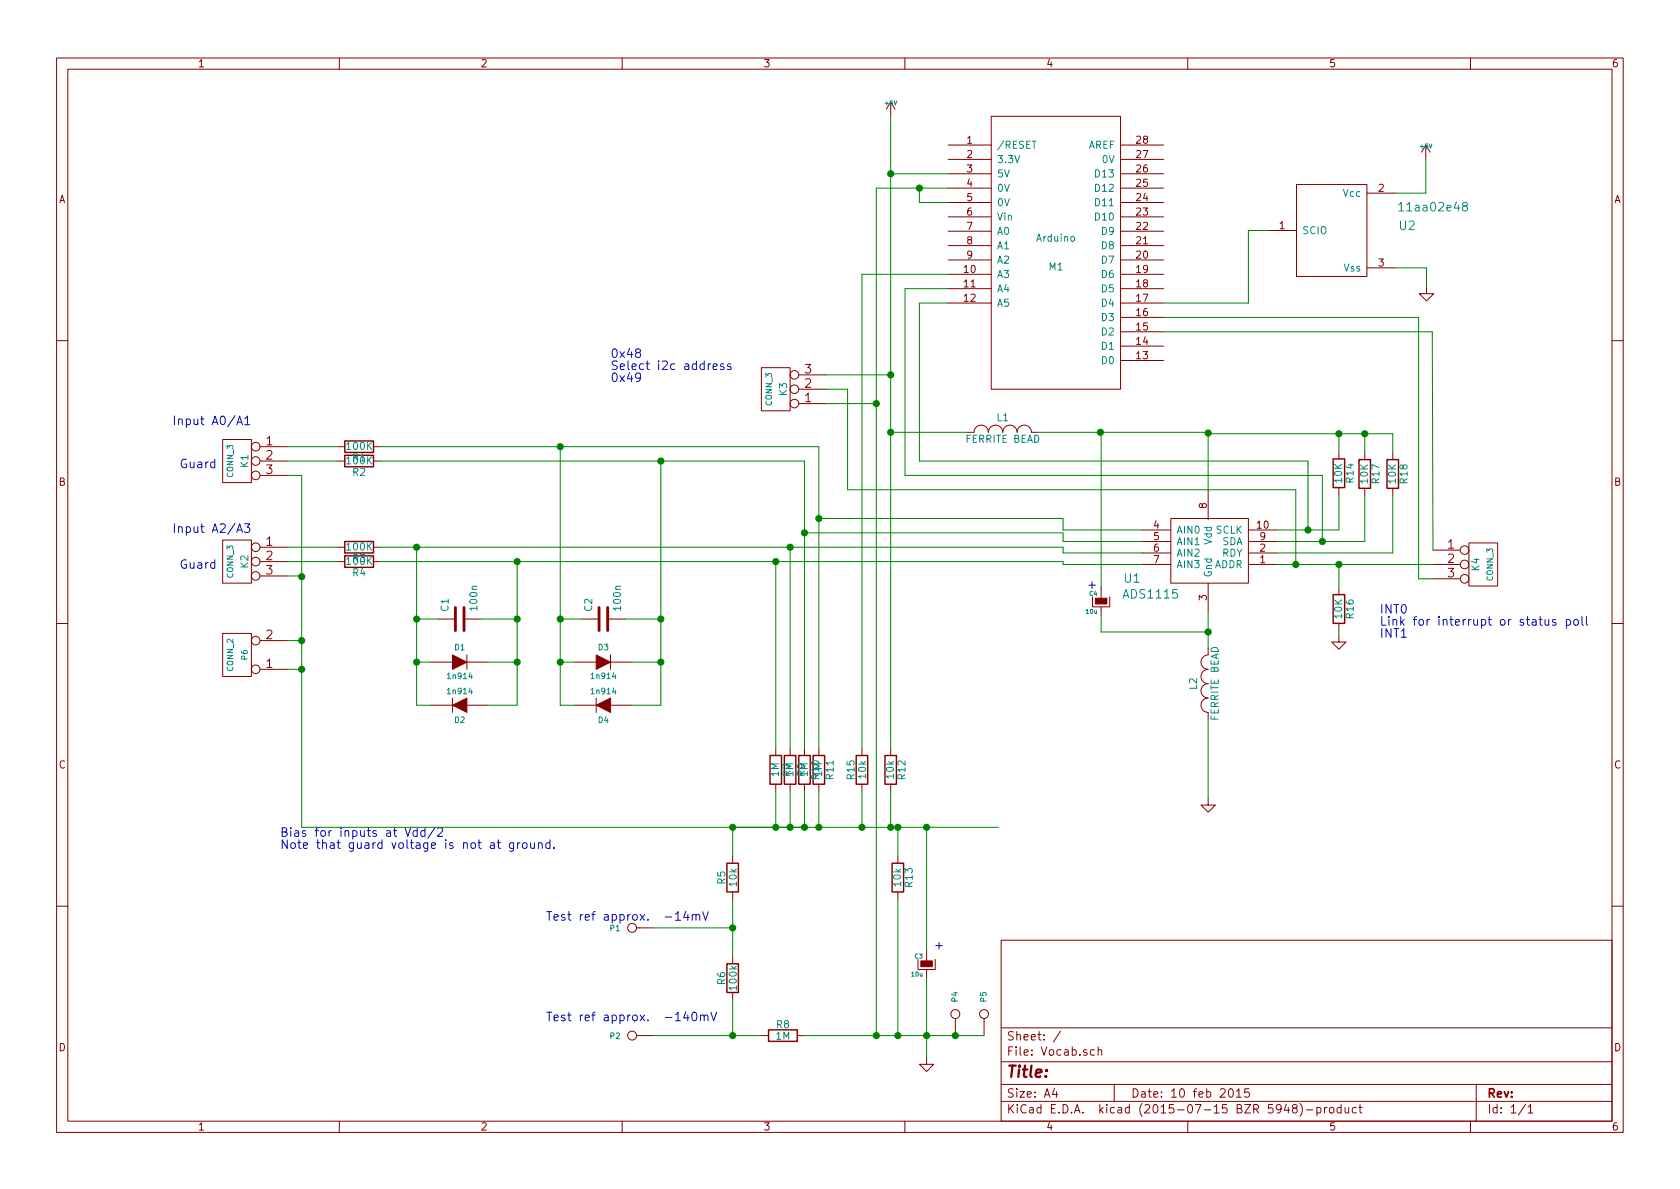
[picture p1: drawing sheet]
EESchema Schematic File Version 2
LIBS:power
LIBS:device
LIBS:transistors
LIBS:conn
LIBS:linear
LIBS:regul
LIBS:74xx
LIBS:cmos4000
LIBS:adc-dac
LIBS:memory
LIBS:xilinx
LIBS:microcontrollers
LIBS:dsp
LIBS:microchip
LIBS:analog_switches
LIBS:motorola
LIBS:texas
LIBS:intel
LIBS:audio
LIBS:interface
LIBS:digital-audio
LIBS:philips
LIBS:display
LIBS:cypress
LIBS:siliconi
LIBS:opto
LIBS:atmel
LIBS:contrib
LIBS:valves
LIBS:Arduino
LIBS:ads1x15
LIBS:11aa02e48
LIBS:Vocab-cache
EELAYER 25 0
EELAYER END
$Descr A4 11693 8268
encoding utf-8
Sheet 1 1
Title ""
Date "10 feb 2015"
Rev ""
Comp ""
Comment1 ""
Comment2 ""
Comment3 ""
Comment4 ""
$EndDescr
$Comp
L R R4
U 1 1
P 2500 3900
F 0 "R4" V 2580 3900 50  0000 C CNN
F 1 "100K" V 2500 3900 50  0000 C CNN
F 2 "Resistors_SMD:R_0805" H 2500 3900 60  0001 C CNN
F 3 "" H 2500 3900 60  0000 C CNN
	1    2500 3900
	0    1    1    0   
$EndComp
$Comp
L R R3
U 1 1
P 2500 3800
F 0 "R3" V 2580 3800 50  0000 C CNN
F 1 "100K" V 2500 3800 50  0000 C CNN
F 2 "Resistors_SMD:R_0805" H 2500 3800 60  0001 C CNN
F 3 "" H 2500 3800 60  0000 C CNN
	1    2500 3800
	0    1    1    0   
$EndComp
$Comp
L R R2
U 1 1
P 2500 3200
F 0 "R2" V 2580 3200 50  0000 C CNN
F 1 "100K" V 2500 3200 50  0000 C CNN
F 2 "Resistors_SMD:R_0805" H 2500 3200 60  0001 C CNN
F 3 "" H 2500 3200 60  0000 C CNN
	1    2500 3200
	0    1    1    0   
$EndComp
$Comp
L R R1
U 1 1
P 2500 3100
F 0 "R1" V 2580 3100 50  0000 C CNN
F 1 "100K" V 2500 3100 50  0000 C CNN
F 2 "Resistors_SMD:R_0805" H 2500 3100 60  0001 C CNN
F 3 "" H 2500 3100 60  0000 C CNN
	1    2500 3100
	0    1    1    0   
$EndComp
$Comp
L R R12
U 1 1
P 6200 5350
F 0 "R12" V 6280 5350 50  0000 C CNN
F 1 "10k" V 6200 5350 50  0000 C CNN
F 2 "Resistors_SMD:R_0805" H 6200 5350 60  0001 C CNN
F 3 "" H 6200 5350 60  0000 C CNN
	1    6200 5350
	1    0    0    -1  
$EndComp
$Comp
L R R13
U 1 1
P 6250 6100
F 0 "R13" V 6330 6100 50  0000 C CNN
F 1 "10k" V 6250 6100 50  0000 C CNN
F 2 "Resistors_SMD:R_0805" H 6250 6100 60  0001 C CNN
F 3 "" H 6250 6100 60  0000 C CNN
	1    6250 6100
	1    0    0    -1  
$EndComp
$Comp
L CONN_3 K1
U 1 1
P 1650 3200
F 0 "K1" V 1600 3200 50  0000 C CNN
F 1 "CONN_3" V 1700 3200 40  0000 C CNN
F 2 "Socket_Strips:Socket_Strip_Straight_1x03" H 1650 3200 60  0001 C CNN
F 3 "" H 1650 3200 60  0000 C CNN
	1    1650 3200
	-1   0    0    -1  
$EndComp
$Comp
L CONN_3 K2
U 1 1
P 1650 3900
F 0 "K2" V 1600 3900 50  0000 C CNN
F 1 "CONN_3" V 1700 3900 40  0000 C CNN
F 2 "Socket_Strips:Socket_Strip_Straight_1x03" H 1650 3900 60  0001 C CNN
F 3 "" H 1650 3900 60  0000 C CNN
	1    1650 3900
	-1   0    0    -1  
$EndComp
$Comp
L R R11
U 1 1
P 5700 5350
F 0 "R11" V 5780 5350 50  0000 C CNN
F 1 "1M" V 5700 5350 50  0000 C CNN
F 2 "Resistors_SMD:R_0805" H 5700 5350 60  0001 C CNN
F 3 "" H 5700 5350 60  0000 C CNN
	1    5700 5350
	1    0    0    -1  
$EndComp
$Comp
L R R10
U 1 1
P 5600 5350
F 0 "R10" V 5680 5350 50  0000 C CNN
F 1 "1M" V 5600 5350 50  0000 C CNN
F 2 "Resistors_SMD:R_0805" H 5600 5350 60  0001 C CNN
F 3 "" H 5600 5350 60  0000 C CNN
	1    5600 5350
	1    0    0    -1  
$EndComp
$Comp
L R R9
U 1 1
P 5500 5350
F 0 "R9" V 5580 5350 50  0000 C CNN
F 1 "1M" V 5500 5350 50  0000 C CNN
F 2 "Resistors_SMD:R_0805" H 5500 5350 60  0001 C CNN
F 3 "" H 5500 5350 60  0000 C CNN
	1    5500 5350
	1    0    0    -1  
$EndComp
$Comp
L R R7
U 1 1
P 5400 5350
F 0 "R7" V 5480 5350 50  0000 C CNN
F 1 "1M" V 5400 5350 50  0000 C CNN
F 2 "Resistors_SMD:R_0805" H 5400 5350 60  0001 C CNN
F 3 "" H 5400 5350 60  0000 C CNN
	1    5400 5350
	1    0    0    -1  
$EndComp
$Comp
L C C2
U 1 1
P 4200 4300
F 0 "C2" H 4250 4400 50  0000 L CNN
F 1 "100n" H 4250 4200 50  0000 L CNN
F 2 "Capacitors_SMD:C_1210" H 4200 4300 60  0001 C CNN
F 3 "" H 4200 4300 60  0000 C CNN
	1    4200 4300
	0    -1   -1   0   
$EndComp
$Comp
L C C1
U 1 1
P 3200 4300
F 0 "C1" H 3250 4400 50  0000 L CNN
F 1 "100n" H 3250 4200 50  0000 L CNN
F 2 "Capacitors_SMD:C_1210" H 3200 4300 60  0001 C CNN
F 3 "" H 3200 4300 60  0000 C CNN
	1    3200 4300
	0    -1   -1   0   
$EndComp
$Comp
L DIODE D1
U 1 1
P 3200 4600
F 0 "D1" H 3200 4700 40  0000 C CNN
F 1 "1n914" H 3200 4500 40  0000 C CNN
F 2 "Diodes_SMD:SOD-123" H 3200 4600 60  0001 C CNN
F 3 "" H 3200 4600 60  0000 C CNN
	1    3200 4600
	1    0    0    -1  
$EndComp
$Comp
L DIODE D2
U 1 1
P 3200 4900
F 0 "D2" H 3200 5000 40  0000 C CNN
F 1 "1n914" H 3200 4800 40  0000 C CNN
F 2 "Diodes_SMD:SOD-123" H 3200 4900 60  0001 C CNN
F 3 "" H 3200 4900 60  0000 C CNN
	1    3200 4900
	-1   0    0    1   
$EndComp
$Comp
L DIODE D3
U 1 1
P 4200 4600
F 0 "D3" H 4200 4700 40  0000 C CNN
F 1 "1n914" H 4200 4500 40  0000 C CNN
F 2 "Diodes_SMD:SOD-123" H 4200 4600 60  0001 C CNN
F 3 "" H 4200 4600 60  0000 C CNN
	1    4200 4600
	1    0    0    -1  
$EndComp
$Comp
L DIODE D4
U 1 1
P 4200 4900
F 0 "D4" H 4200 5000 40  0000 C CNN
F 1 "1n914" H 4200 4800 40  0000 C CNN
F 2 "Diodes_SMD:SOD-123" H 4200 4900 60  0001 C CNN
F 3 "" H 4200 4900 60  0000 C CNN
	1    4200 4900
	-1   0    0    1   
$EndComp
$Comp
L CPsmall C3
U 1 1
P 6450 6700
F 0 "C3" H 6475 6750 30  0000 L CNN
F 1 "10u" H 6475 6625 30  0000 L CNN
F 2 "Capacitors_SMD:c_elec_5x5.8" H 6450 6700 60  0001 C CNN
F 3 "" H 6450 6700 60  0000 C CNN
	1    6450 6700
	-1   0    0    -1  
$EndComp
$Comp
L R R6
U 1 1
P 5100 6800
F 0 "R6" V 5180 6800 50  0000 C CNN
F 1 "100k" V 5100 6800 50  0000 C CNN
F 2 "Resistors_SMD:R_0805" H 5100 6800 60  0001 C CNN
F 3 "" H 5100 6800 60  0000 C CNN
	1    5100 6800
	-1   0    0    1   
$EndComp
$Comp
L R R8
U 1 1
P 5450 7200
F 0 "R8" V 5530 7200 50  0000 C CNN
F 1 "1M" V 5450 7200 50  0000 C CNN
F 2 "Resistors_SMD:R_0805" H 5450 7200 60  0001 C CNN
F 3 "" H 5450 7200 60  0000 C CNN
	1    5450 7200
	0    -1   -1   0   
$EndComp
Text Notes 6500 6600 0    60   ~ 0
+
Text Notes 3800 7100 0    60   ~ 0
Test ref approx.  -140mV
Text Notes 1250 3250 0    60   ~ 0
Guard
Text Notes 1250 3950 0    60   ~ 0
Guard
Text Notes 1950 5900 0    60   ~ 0
Bias for inputs at Vdd/2\nNote that guard voltage is not at ground.
Text Notes 1200 2950 0    60   ~ 0
Input A0/A1
Text Notes 1200 3700 0    60   ~ 0
Input A2/A3
$Comp
L +5V #PWR01
U 1 1
P 6200 800
F 0 "#PWR01" H 6200 890 20  0001 C CNN
F 1 "+5V" H 6200 890 30  0000 C CNN
F 2 "" H 6200 800 60  0000 C CNN
F 3 "" H 6200 800 60  0000 C CNN
	1    6200 800 
	1    0    0    -1  
$EndComp
$Comp
L GND #PWR02
U 1 1
P 6450 7350
F 0 "#PWR02" H 6450 7350 30  0001 C CNN
F 1 "GND" H 6450 7280 30  0001 C CNN
F 2 "" H 6450 7350 60  0000 C CNN
F 3 "" H 6450 7350 60  0000 C CNN
	1    6450 7350
	1    0    0    -1  
$EndComp
$Comp
L R R5
U 1 1
P 5100 6100
F 0 "R5" V 5180 6100 50  0000 C CNN
F 1 "10k" V 5100 6100 50  0000 C CNN
F 2 "Resistors_SMD:R_0805" H 5100 6100 60  0001 C CNN
F 3 "" H 5100 6100 60  0000 C CNN
	1    5100 6100
	-1   0    0    1   
$EndComp
Text Notes 3800 6400 0    60   ~ 0
Test ref approx.  -14mV
$Comp
L CONN_1 P1
U 1 1
P 4400 6450
F 0 "P1" H 4480 6450 40  0000 L CNN
F 1 "CONN_1" H 4400 6505 30  0001 C CNN
F 2 "Socket_Strips:Socket_Strip_Straight_1x01" H 4400 6450 60  0001 C CNN
F 3 "" H 4400 6450 60  0000 C CNN
	1    4400 6450
	-1   0    0    1   
$EndComp
Text Notes 9605 4430 0    60   ~ 0
INT0\nLink for interrupt or status poll\nINT1\n
$Comp
L CONN_3 K4
U 1 1
P 10325 3920
F 0 "K4" V 10275 3920 50  0000 C CNN
F 1 "CONN_3" V 10375 3920 40  0000 C CNN
F 2 "Socket_Strips:Socket_Strip_Straight_1x03" H 10325 3920 60  0001 C CNN
F 3 "" H 10325 3920 60  0000 C CNN
	1    10325 3920
	1    0    0    -1  
$EndComp
$Comp
L CONN_3 K3
U 1 1
P 5400 2700
F 0 "K3" V 5350 2700 50  0000 C CNN
F 1 "CONN_3" V 5450 2700 40  0000 C CNN
F 2 "Socket_Strips:Socket_Strip_Straight_1x03" H 5400 2700 60  0001 C CNN
F 3 "" H 5400 2700 60  0000 C CNN
	1    5400 2700
	-1   0    0    1   
$EndComp
Text Notes 4250 2650 0    60   ~ 0
0x48\nSelect i2c address\n0x49\n
$Comp
L CPsmall C4
U 1 1
P 7665 4175
F 0 "C4" H 7690 4225 30  0000 L CNN
F 1 "10u" H 7690 4100 30  0000 L CNN
F 2 "Capacitors_SMD:c_elec_5x5.8" H 7665 4175 60  0001 C CNN
F 3 "" H 7665 4175 60  0000 C CNN
	1    7665 4175
	-1   0    0    -1  
$EndComp
Text Notes 7565 4090 0    60   ~ 0
+
$Comp
L CONN_1 P4
U 1 1
P 6650 7050
F 0 "P4" H 6730 7050 40  0000 L CNN
F 1 "CONN_1" H 6650 7105 30  0001 C CNN
F 2 "Socket_Strips:Socket_Strip_Straight_1x01" H 6650 7050 60  0001 C CNN
F 3 "" H 6650 7050 60  0000 C CNN
	1    6650 7050
	0    -1   -1   0   
$EndComp
$Comp
L CONN_1 P5
U 1 1
P 6850 7050
F 0 "P5" H 6930 7050 40  0000 L CNN
F 1 "CONN_1" H 6850 7105 30  0001 C CNN
F 2 "Socket_Strips:Socket_Strip_Straight_1x01" H 6850 7050 60  0001 C CNN
F 3 "" H 6850 7050 60  0000 C CNN
	1    6850 7050
	0    -1   -1   0   
$EndComp
$Comp
L R R15
U 1 1
P 6000 5350
F 0 "R15" V 6080 5350 50  0000 C CNN
F 1 "10k" V 6000 5350 50  0000 C CNN
F 2 "Resistors_SMD:R_0805" H 6000 5350 60  0001 C CNN
F 3 "" H 6000 5350 60  0000 C CNN
	1    6000 5350
	-1   0    0    1   
$EndComp
$Comp
L CONN_2 P6
U 1 1
P 1650 4550
F 0 "P6" V 1600 4550 40  0000 C CNN
F 1 "CONN_2" V 1700 4550 40  0000 C CNN
F 2 "Socket_Strips:Socket_Strip_Straight_2x01" H 1650 4550 60  0001 C CNN
F 3 "" H 1650 4550 60  0000 C CNN
	1    1650 4550
	-1   0    0    1   
$EndComp
$Comp
L CONN_1 P2
U 1 1
P 4400 7200
F 0 "P2" H 4480 7200 40  0000 L CNN
F 1 "CONN_1" H 4400 7255 30  0001 C CNN
F 2 "Socket_Strips:Socket_Strip_Straight_1x01" H 4400 7200 60  0001 C CNN
F 3 "" H 4400 7200 60  0000 C CNN
	1    4400 7200
	-1   0    0    1   
$EndComp
$Comp
L ADS1x15 U1
U 1 1
P 8330 3820
F 0 "U1" H 7880 3620 60  0000 C CNN
F 1 "ADS1115" H 8010 3510 60  0000 C CNN
F 2 "Housings_SSOP:MSOP-10_3x3mm_Pitch0.5mm" H 8330 3820 60  0001 C CNN
F 3 "" H 8330 3820 60  0000 C CNN
	1    8330 3820
	1    0    0    -1  
$EndComp
$Comp
L GND #PWR03
U 1 1
P 8410 5545
F 0 "#PWR03" H 8410 5545 30  0001 C CNN
F 1 "GND" H 8410 5475 30  0001 C CNN
F 2 "" H 8410 5545 60  0000 C CNN
F 3 "" H 8410 5545 60  0000 C CNN
	1    8410 5545
	1    0    0    -1  
$EndComp
$Comp
L R R14
U 1 1
P 9320 3285
F 0 "R14" V 9400 3285 50  0000 C CNN
F 1 "10K" V 9320 3285 50  0000 C CNN
F 2 "Resistors_SMD:R_0805" V 9250 3285 30  0001 C CNN
F 3 "" H 9320 3285 30  0000 C CNN
	1    9320 3285
	1    0    0    -1  
$EndComp
$Comp
L R R17
U 1 1
P 9500 3290
F 0 "R17" V 9580 3290 50  0000 C CNN
F 1 "10K" V 9500 3290 50  0000 C CNN
F 2 "Resistors_SMD:R_0805" V 9430 3290 30  0001 C CNN
F 3 "" H 9500 3290 30  0000 C CNN
	1    9500 3290
	1    0    0    -1  
$EndComp
$Comp
L R R18
U 1 1
P 9695 3290
F 0 "R18" V 9775 3290 50  0000 C CNN
F 1 "10K" V 9695 3290 50  0000 C CNN
F 2 "Resistors_SMD:R_0805" V 9625 3290 30  0001 C CNN
F 3 "" H 9695 3290 30  0000 C CNN
	1    9695 3290
	1    0    0    -1  
$EndComp
$Comp
L R R16
U 1 1
P 9320 4230
F 0 "R16" V 9400 4230 50  0000 C CNN
F 1 "10K" V 9320 4230 50  0000 C CNN
F 2 "Resistors_SMD:R_0805" V 9250 4230 30  0001 C CNN
F 3 "" H 9320 4230 30  0000 C CNN
	1    9320 4230
	1    0    0    -1  
$EndComp
$Comp
L GND #PWR04
U 1 1
P 9320 4410
F 0 "#PWR04" H 9320 4410 30  0001 C CNN
F 1 "GND" H 9320 4340 30  0001 C CNN
F 2 "" H 9320 4410 60  0000 C CNN
F 3 "" H 9320 4410 60  0000 C CNN
	1    9320 4410
	1    0    0    -1  
$EndComp
$Comp
L Arduino M1
U 1 1
P 7350 1750
F 0 "M1" H 7350 1650 50  0000 C CNN
F 1 "Arduino" H 7350 1850 50  0000 C CNN
F 2 "Arduino:Arduino" H 7350 1750 50  0001 C CNN
F 3 "DOCUMENTATION" H 7350 1750 50  0001 C CNN
	1    7350 1750
	1    0    0    -1  
$EndComp
$Comp
L INDUCTOR_SMALL L2
U 1 1
P 8410 4750
F 0 "L2" H 8410 4850 50  0000 C CNN
F 1 "FERRITE BEAD" H 8410 4700 50  0000 C CNN
F 2 "Choke_SMD:Choke_SMD_1206_Standard" H 8410 4750 60  0001 C CNN
F 3 "" H 8410 4750 60  0000 C CNN
	1    8410 4750
	0    -1   -1   0   
$EndComp
Wire Wire Line
	6100 1300 6100 7200
Wire Wire Line
	2650 3900 7400 3900
Wire Wire Line
	5595 3700 7400 3700
Wire Wire Line
	2000 3800 2350 3800
Wire Wire Line
	2000 3100 2350 3100
Wire Wire Line
	5700 5500 5700 5755
Connection ~ 5700 5750
Connection ~ 5600 5750
Wire Wire Line
	5400 5500 5400 5755
Connection ~ 5500 5750
Wire Wire Line
	5700 3100 5700 5200
Connection ~ 5700 3600
Wire Wire Line
	5600 3200 5600 5200
Connection ~ 5600 3700
Wire Wire Line
	5500 3800 5500 5200
Connection ~ 5500 3800
Wire Wire Line
	5400 3900 5400 5200
Connection ~ 5400 3900
Connection ~ 6200 3000
Connection ~ 5400 5750
Wire Wire Line
	3900 4300 4050 4300
Wire Wire Line
	2900 4300 3050 4300
Wire Wire Line
	4350 4300 4605 4300
Wire Wire Line
	3350 4300 3600 4300
Wire Wire Line
	6400 2100 6400 3200
Wire Wire Line
	6400 3200 9105 3200
Wire Wire Line
	6300 2000 6300 3300
Wire Wire Line
	6300 3300 9205 3300
Wire Wire Line
	2900 4900 3000 4900
Connection ~ 2900 4300
Wire Wire Line
	2900 4600 3000 4600
Connection ~ 2900 4600
Wire Wire Line
	3600 4600 3400 4600
Connection ~ 3600 4300
Wire Wire Line
	3600 4900 3400 4900
Connection ~ 3600 4600
Wire Wire Line
	3900 4900 4000 4900
Wire Wire Line
	3900 4600 4000 4600
Connection ~ 3900 4600
Wire Wire Line
	4600 4600 4400 4600
Wire Wire Line
	4600 4900 4400 4900
Connection ~ 4600 4600
Wire Wire Line
	2900 3800 2900 4900
Wire Wire Line
	3600 3900 3600 4900
Wire Wire Line
	3900 3100 3900 4900
Connection ~ 3900 4300
Connection ~ 4600 4300
Wire Wire Line
	4600 3200 4600 4900
Wire Wire Line
	2100 5750 6950 5750
Wire Wire Line
	5100 5750 5600 5750
Connection ~ 6200 5750
Connection ~ 5100 5750
Wire Wire Line
	5595 7200 6850 7200
Wire Wire Line
	6450 6800 6450 7350
Wire Wire Line
	6250 6250 6250 7200
Connection ~ 6250 7200
Connection ~ 6100 7200
Wire Wire Line
	6250 5750 6250 5950
Connection ~ 6250 5750
Wire Wire Line
	6450 5750 6450 6600
Connection ~ 6450 5750
Wire Wire Line
	2650 3100 5700 3100
Wire Wire Line
	2650 3200 5600 3200
Wire Wire Line
	7400 3600 5700 3600
Wire Wire Line
	6200 800  6200 3000
Connection ~ 6200 1200
Connection ~ 2900 3800
Connection ~ 3600 3900
Connection ~ 3900 3100
Connection ~ 4600 3200
Wire Wire Line
	6400 1300 6400 1400
Wire Wire Line
	6400 1400 6600 1400
Connection ~ 6400 1300
Connection ~ 6450 7200
Wire Wire Line
	5100 6950 5100 7200
Connection ~ 5100 7200
Wire Wire Line
	5100 5750 5100 5950
Wire Wire Line
	5100 6250 5100 6650
Wire Wire Line
	5100 6450 4550 6450
Connection ~ 5100 6450
Wire Wire Line
	5900 3400 9020 3400
Wire Wire Line
	5900 3400 5900 2700
Wire Wire Line
	5900 2700 5750 2700
Wire Wire Line
	5750 2600 6200 2600
Connection ~ 6200 2600
Wire Wire Line
	5750 2800 6100 2800
Connection ~ 6100 2800
Wire Wire Line
	6200 1200 6600 1200
Wire Wire Line
	6100 1300 6600 1300
Wire Wire Line
	6400 2100 6600 2100
Wire Wire Line
	6300 2000 6600 2000
Connection ~ 6650 7200
Wire Wire Line
	6600 1900 6000 1900
Connection ~ 6000 5750
Wire Wire Line
	6000 5500 6000 5750
Wire Wire Line
	2100 4450 2000 4450
Connection ~ 2100 4450
Wire Wire Line
	2100 4650 2000 4650
Connection ~ 2100 4650
Wire Wire Line
	2905 4315 2905 4300
Wire Wire Line
	2100 3300 2100 5750
Wire Wire Line
	2000 3300 2100 3300
Wire Wire Line
	2000 3200 2350 3200
Wire Wire Line
	2000 3900 2350 3900
Wire Wire Line
	2000 4000 2100 4000
Wire Wire Line
	2100 4000 2100 4005
Connection ~ 2100 4005
Wire Wire Line
	2650 3800 7400 3800
Wire Wire Line
	6200 5750 6200 5500
Wire Wire Line
	5600 5750 5600 5500
Wire Wire Line
	5500 5500 5500 5750
Wire Wire Line
	5500 5750 5505 5750
Wire Wire Line
	6200 5200 6200 3005
Wire Wire Line
	6000 1900 6000 5200
Wire Wire Line
	4550 7200 5300 7200
Wire Wire Line
	8410 3000 8410 3410
Wire Wire Line
	8410 4250 8410 4505
Wire Wire Line
	9320 4380 9320 4410
Connection ~ 8410 3005
Wire Wire Line
	9320 3005 9320 3135
Wire Wire Line
	8410 3010 9695 3010
Wire Wire Line
	9500 3010 9500 3140
Connection ~ 9320 3010
Wire Wire Line
	9695 3010 9695 3140
Connection ~ 9500 3010
Wire Wire Line
	8890 3680 9320 3680
Wire Wire Line
	9320 3680 9320 3435
Wire Wire Line
	8890 3760 9500 3760
Wire Wire Line
	9500 3760 9500 3440
Wire Wire Line
	8890 3840 9695 3840
Wire Wire Line
	9695 3840 9695 3440
Wire Wire Line
	8890 3920 9975 3920
Wire Wire Line
	9320 3920 9320 4080
Wire Wire Line
	7950 3920 7400 3920
Wire Wire Line
	7400 3920 7400 3900
Wire Wire Line
	7400 3800 7400 3840
Wire Wire Line
	7950 3760 7400 3760
Wire Wire Line
	7400 3760 7400 3700
Wire Wire Line
	7400 3840 7950 3840
Wire Wire Line
	7950 3680 7400 3680
Wire Wire Line
	7400 3680 7400 3600
Connection ~ 9320 3920
Wire Wire Line
	9975 4020 9875 4020
Wire Wire Line
	9875 4020 9875 2200
Wire Wire Line
	9875 2200 8100 2200
Wire Wire Line
	9975 3820 9970 2300
Wire Wire Line
	9970 2300 8100 2300
Wire Wire Line
	9020 3400 9020 3920
Connection ~ 9020 3920
Wire Wire Line
	9105 3200 9105 3680
Connection ~ 9105 3680
Wire Wire Line
	9205 3300 9205 3760
Connection ~ 9205 3760
Wire Wire Line
	7665 4275 7665 4390
Wire Wire Line
	7665 4390 8410 4390
Connection ~ 8410 4390
Wire Wire Line
	8410 5000 8410 5545
Wire Wire Line
	7665 3000 7660 3000
Connection ~ 7660 3000
Wire Wire Line
	8410 3010 8410 3005
Wire Wire Line
	7665 4085 7665 3000
$Comp
L INDUCTOR_SMALL L1
U 1 1
P 6980 3000
F 0 "L1" H 6980 3100 50  0000 C CNN
F 1 "FERRITE BEAD" H 6980 2950 50  0000 C CNN
F 2 "Choke_SMD:Choke_SMD_1206_Standard" H 6980 3000 60  0001 C CNN
F 3 "" H 6980 3000 60  0000 C CNN
	1    6980 3000
	1    0    0    -1  
$EndComp
Wire Wire Line
	6200 3000 6730 3000
Wire Wire Line
	7230 3000 8410 3000
$Comp
L 11aa02e48 U2
U 1 1
P 9255 1595
F 0 "U2" H 9795 1625 60  0000 C CNN
F 1 "11aa02e48" H 9975 1755 60  0000 C CNN
F 2 "Housings_SOT-23_SOT-143_TSOT-6:SOT-23" H 9255 1595 60  0001 C CNN
F 3 "" H 9255 1595 60  0000 C CNN
	1    9255 1595
	1    0    0    -1  
$EndComp
Wire Wire Line
	8100 2100 8690 2100
Wire Wire Line
	8690 2100 8690 1595
Wire Wire Line
	8690 1595 8825 1595
$Comp
L +5V #PWR05
U 1 1
P 9925 1100
F 0 "#PWR05" H 9925 1190 20  0001 C CNN
F 1 "+5V" H 9925 1190 30  0000 C CNN
F 2 "" H 9925 1100 60  0000 C CNN
F 3 "" H 9925 1100 60  0000 C CNN
	1    9925 1100
	1    0    0    -1  
$EndComp
$Comp
L GND #PWR06
U 1 1
P 9930 1985
F 0 "#PWR06" H 9930 1985 30  0001 C CNN
F 1 "GND" H 9930 1915 30  0001 C CNN
F 2 "" H 9930 1985 60  0000 C CNN
F 3 "" H 9930 1985 60  0000 C CNN
	1    9930 1985
	1    0    0    -1  
$EndComp
Wire Wire Line
	9715 1335 9925 1335
Wire Wire Line
	9925 1335 9925 1100
Wire Wire Line
	9715 1855 9930 1855
Wire Wire Line
	9930 1855 9930 1985
$EndSCHEMATC
